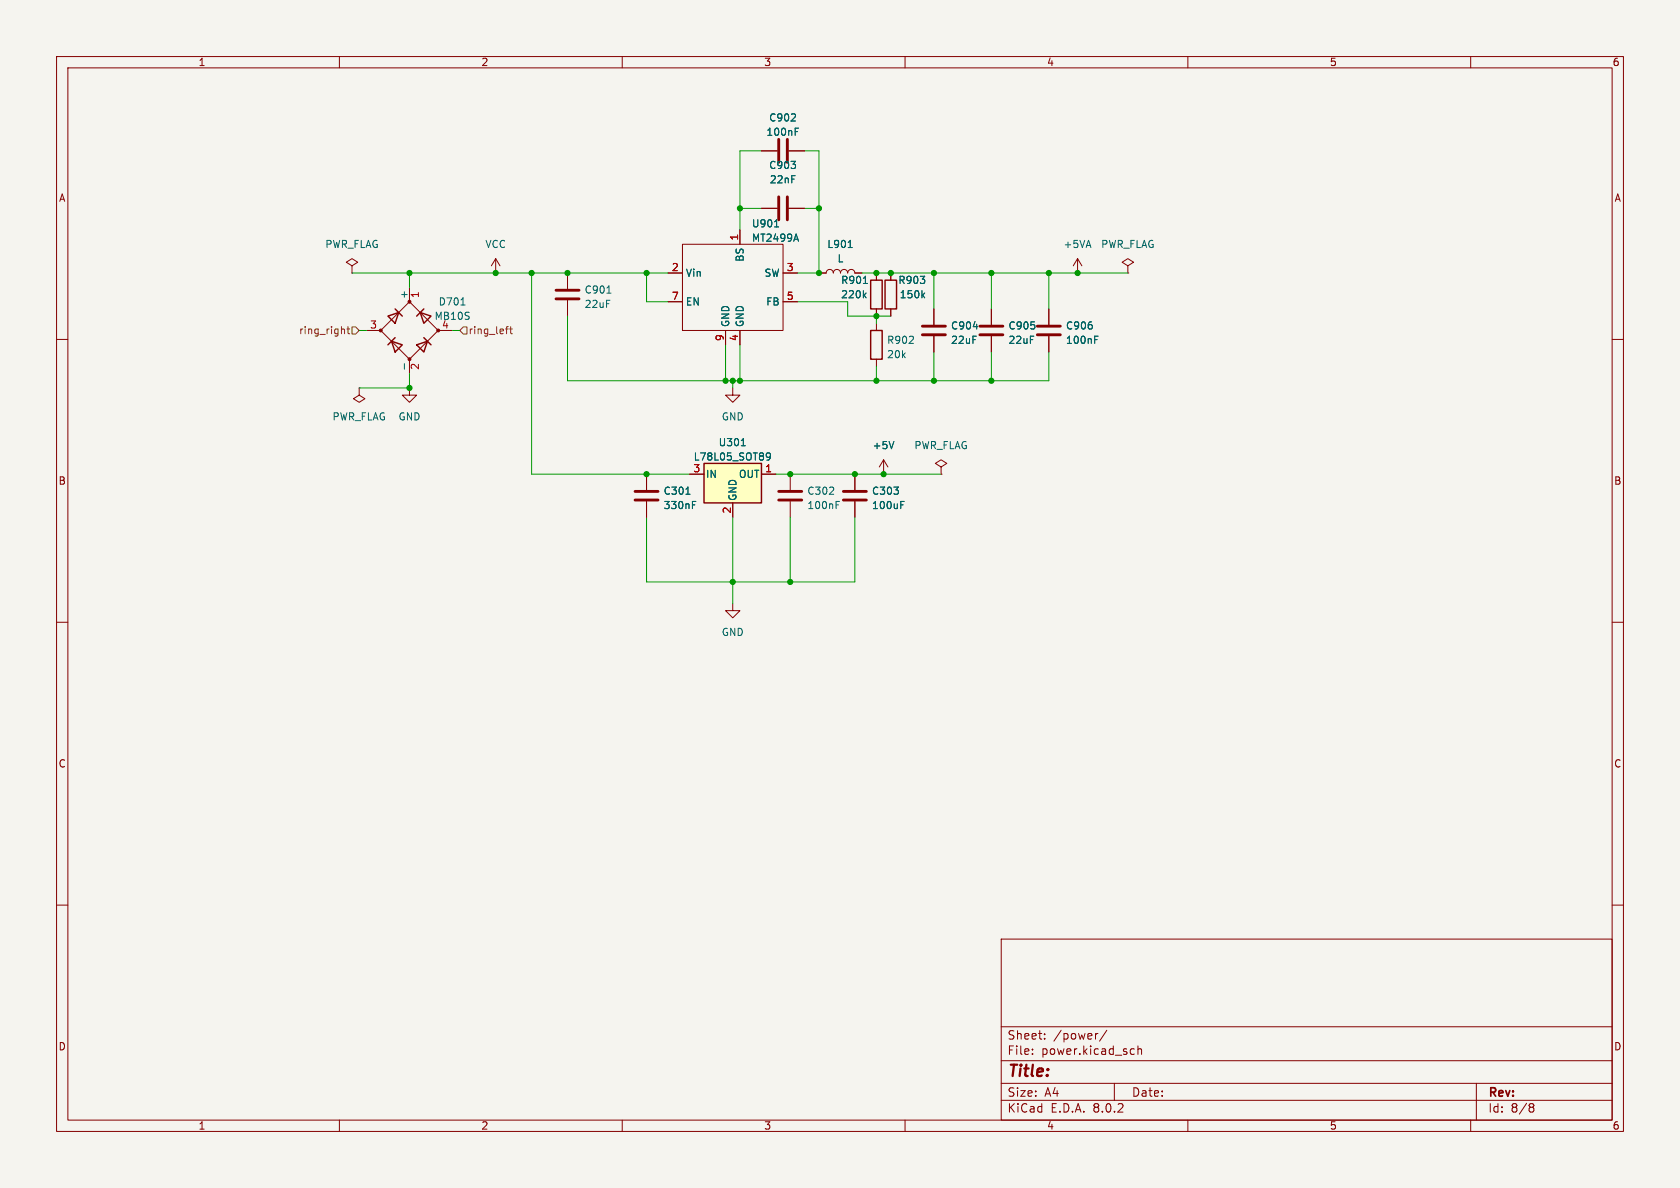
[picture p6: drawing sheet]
<svg xmlns="http://www.w3.org/2000/svg" width="297mm" height="210mm" viewBox="0 0 297 210" stroke-linecap="round" stroke-linejoin="round" font-family="sans-serif">
<path d="M0 0h297v210h-297z" fill="#f5f4ef" stroke="#f5f4ef" stroke-width=".18"/>
<g fill="none" stroke="#840000" stroke-width=".18">
<path d="M10 10h277v190h-277zM12 12h273v186h-273zM60 10v2M110 10v2M160 10v2M210 10v2M260 10v2M134.6 26.7h2.8M134.6 36.8h2.8M139.4 26.7h2.8M139.4 36.8h2.8M10 60h2"/>
<path d="M62.2 47l1-.6-1-.7-1 .7 1 .6v1.3M62.2 48.3h.1M64.8 58.4h2.5M67.3 58.4l5.1-5.1 5.1 5.1-5.1 5.1zM72.4 50.8v2.5M77.5 58.4h2.5M87.6 45.7l-.7 1.3M87.6 45.7v2.6M87.6 45.7l.8 1.3M100.3 48.3v2.8M100.3 53.1v2.8M144.8 48.3h1.2a.64 .64 0 0 1 .7-.7 .64 .64 0 0 1 .6 .7 .64 .64 0 0 1 .7-.7 .64 .64 0 0 1 .6 .7 .64 .64 0 0 1 .6-.7 .64 .64 0 0 1 .7 .7 .64 .64 0 0 1 .6-.7 .64 .64 0 0 1 .6 .7h1.3"/>
<path d="M154.9 48.3v1.2M154.9 54.6v1.3M154.9 57.2v1.2M157.5 48.3v1.2M157.5 54.6v1.3M165.1 54.6v2.8M165.1 59.4v2.8M175.3 54.6v2.8M175.3 59.4v2.8M185.4 54.6v2.8M185.4 59.4v2.8M190.5 45.7l-.8 1.3"/>
<path d="M190.5 45.7v2.6M190.5 45.7l.8 1.3M199.4 47l1-.6-1-.7-1 .7 1 .6v1.3M199.4 48.3h.1M285 60h2M63.5 68.6v1.3l1 .6-1 .6-1-.6 1-.6M63.5 68.6h.1M72.4 68.6v1.3h1.3l-1.3 1.2-1.3-1.2h1.3M72.4 63.5v2.5M154.9 63.5v1.3M151.1 83.8v2.8M151.1 88.6v2.8"/>
<path d="M156.2 81.3l-.8 1.3M156.2 81.3v2.5M156.2 81.3l.8 1.3M166.4 82.6l1-.7-1-.6-1 .6 1 .7v1.2M166.4 83.8h.1M10 110h2M129.5 106.7v1.3h1.3l-1.3 1.2-1.2-1.2h1.2M285 110h2M10 160h2M285 160h2M177 166h108v32h-108zM60 198v2"/>
<path d="M110 198v2M160 198v2M177 194.5h108M177 191.5h108M177 187.5h108M177 181.5h108M182.5 186.3v.1M182.5 185.5v.1M184.7 183.6v.1M184.7 182.8v.1M194.1 182.7l-.3 .1M195.7 182.1l-1.3 2"/>
<path d="M197 191.5v3M200.1 185.4l.4 .1M200.5 186.3l-.4 .1M201.2 185.5l.2-.1 .3 .1 .1 .9M201.2 184.9v1.5M210 198v2M260 198v2M261 191.5v6.5M270.6 195.1h.3l.3 .3-.3 .3M270.6 195.7h.3M270.9 195.7l.2 .2 .1 .4-.3 .3h-.3"/>
</g>
<g fill="none" stroke="#840000" stroke-width=".51">
<path d="M137.7 24.6v4.1M137.7 34.8v4.1M139.2 24.6v4.1M139.2 34.8v4.1M98.3 52.8h4.1M98.3 51.3h4.1M163.1 59.2h4M163.1 57.7h4M173.2 59.2h4.1M173.2 57.7h4.1M183.4 59.2h4.1M183.4 57.7h4.1"/>
<path d="M149.1 88.4h4.1M149.1 86.9h4.1"/>
</g>
<g fill="none" stroke="#006464" stroke-width=".18">
<path d="M140.6 23.3h.4M140.6 22.7h.6M81.5 53.9h.7M107.3 51.8h.7M150 43.8h.7M152.6 50.1h.8M152.8 52.2l.3 .4M153.1 51.8l-.5 .5M163.1 52.2l.4 .4M163.5 51.8l-.5 .5M172.1 57.7h.7M193.5 59.4h.6"/>
<path d="M71.5 64.3v1M158 78l-.4 1.3M193.5 60h.5M159.2 89.2h.5M159.2 88.6h.6"/>
</g>
<g fill="#840000" stroke="#840000" stroke-width=".18">
<circle cx="72.4" cy="63.5" r=".25"/>
<circle cx="77.5" cy="58.4" r=".25"/>
<circle cx="67.3" cy="58.4" r=".25"/>
<circle cx="72.4" cy="53.3" r=".25"/>
</g>
<path d="M68.6 55.9l1.9-.7-.7 2zM69.8 59.7l-1.2 1.3M69.8 54.6l1.3 1.3M74.3 55.2l1.9 .7-1.3 1.3zM74.9 54.6l-1.2 1.3M74.9 59.7l1.3 1.3M153.9 49.5h2.1v5.1h-2.1zM153.9 58.4h2.1v5.1h-2.1zM156.5 49.5h2v5.1h-2zM69.2 60.3l1.9 .7-1.3 1.2zM73.7 61l1.9-.7-.7 1.9z" fill="none" stroke="#840000" stroke-width=".25"/>
<path d="M124.5 81.9h10.1v7h-10.1z" fill="#ffffc2"/>
<path d="M124.5 81.9h10.1v7h-10.1z" fill="none" stroke="#840000" stroke-width=".25"/>
<g fill="none" stroke="#840000" stroke-width=".18">
<path d="M134.6 36.8h2.8M134.6 26.7h2.8M139.4 36.8h2.8M139.4 26.7h2.8M118.1 48.3h2.5M118.1 53.3h2.5M120.6 43.2h17.8v15.2h-17.8zM128.3 58.4v2.6M130.8 40.6v2.6M130.8 58.4v2.6M138.4 48.3h2.6M138.4 53.3h2.6"/>
<path d="M144.8 48.3h1.2M151.1 48.3h1.3M154.9 48.3v1.2M154.9 54.6v1.3M157.5 48.3v1.2M157.5 54.6v1.3M165.1 54.6v2.8M165.1 59.4v2.8M175.3 54.6v2.8M175.3 59.4v2.8M185.4 54.6v2.8M185.4 59.4v2.8"/>
<path d="M129.5 68.6v1.3h1.3l-1.3 1.2-1.2-1.2h1.2M114.3 83.8v2.8M114.3 88.6v2.8M121.9 83.8h2.6M129.5 88.9v2.5M134.6 83.8h2.6M139.7 83.8v2.8M139.7 88.6v2.8M151.1 83.8v2.8M151.1 88.6v2.8"/>
</g>
<g fill="none" stroke="#006464" stroke-width=".18">
<path d="M140.6 23.3h.4M140.6 22.7h.6M136.9 40.1h.8M140.7 41.4l.5 1.2M150 43.8h.7M152.6 50.1h.8M152.8 52.2l.3 .4M153.1 51.8l-.5 .5M163.1 52.2l.4 .4M163.5 51.8l-.5 .5M172.1 57.7h.7M193.5 59.4h.6"/>
<path d="M131.1 78.8h.7M158 78l-.4 1.3M193.5 60h.5M121.3 87.4h.7M122.4 89.2h.4M122.4 88.6h.6M135.5 80.2l.2-.1 .4 .1a.84 .84 0 0 1-.3 1.1h-.2M136.2 80.6l-.2 .2-.5-.1M147.8 89.2h.4M147.8 88.6h.6M159.2 89.2h.5M159.2 88.6h.6"/>
</g>
<path d="M112.3 88.4h4M112.3 86.9h4M137.7 88.4h4M137.7 86.9h4" fill="none" stroke="#840000" stroke-width=".51"/>
<path d="M60.5 58.2l.4 .1v.7M61.3 58.2h.5M61.5 57.7v1.1l.3 .2M62.2 57.8h.7l.6 .6-.6 .7h-.7zM81.9 57.8h.6v1.3h-.6l-.6-.7zM89.4 58.2h.5M89.9 57.7l-.3 .1M90.1 58.2h.5M90.3 57.7v1.1l.3 .2" fill="none" stroke="#725600" stroke-width=".18"/>
<g fill="none" stroke="#009600" stroke-width=".18">
<path d="M130.8 36.8h3.8M134.6 26.7h-3.8v13.9M142.2 26.7h2.6v21.6h-3.8M142.2 36.8h2.6M62.2 48.3h55.9M63.5 58.4h1.3M72.4 48.3v2.5M80 58.4h1.3M94 48.3v35.5h27.9M100.3 55.9v11.4h85.1v-5.1M114.3 48.3v5h3.8M141 53.3h8.9v2.6h7.6"/>
<path d="M152.4 48.3h47M154.9 55.9v1.3M165.1 48.3v6.3M175.3 48.3v6.3M185.4 48.3v6.3M72.4 66v2.6h-8.9M128.3 61v6.3M129.5 67.3v1.3M130.8 61v6.3M154.9 64.8v2.5M165.1 62.2v5.1M175.3 62.2v5.1"/>
<path d="M114.3 91.4v11.5h36.8v-11.5M129.5 91.4v15.3M137.2 83.8h29.2M139.7 91.4v11.5"/>
</g>
<g fill="#009600" stroke="#009600" stroke-width=".18">
<circle cx="156.2" cy="83.8" r=".46"/>
<circle cx="151.1" cy="83.8" r=".46"/>
<circle cx="154.9" cy="48.3" r=".46"/>
<circle cx="154.9" cy="67.3" r=".46"/>
<circle cx="87.6" cy="48.3" r=".46"/>
<circle cx="94" cy="48.3" r=".46"/>
<circle cx="100.3" cy="48.3" r=".46"/>
<circle cx="72.4" cy="48.3" r=".46"/>
<circle cx="114.3" cy="48.3" r=".46"/>
<circle cx="72.4" cy="68.6" r=".46"/>
<circle cx="175.3" cy="48.3" r=".46"/>
<circle cx="165.1" cy="48.3" r=".46"/>
<circle cx="157.5" cy="48.3" r=".46"/>
<circle cx="175.3" cy="67.3" r=".46"/>
<circle cx="154.9" cy="55.9" r=".46"/>
<circle cx="190.5" cy="48.3" r=".46"/>
<circle cx="185.4" cy="48.3" r=".46"/>
<circle cx="165.1" cy="67.3" r=".46"/>
<circle cx="128.3" cy="67.3" r=".46"/>
<circle cx="129.5" cy="67.3" r=".46"/>
<circle cx="130.8" cy="67.3" r=".46"/>
<circle cx="129.5" cy="102.9" r=".46"/>
<circle cx="139.7" cy="102.9" r=".46"/>
<circle cx="144.8" cy="48.3" r=".46"/>
<circle cx="144.8" cy="36.8" r=".46"/>
<circle cx="130.8" cy="36.8" r=".46"/>
<circle cx="114.3" cy="83.8" r=".46"/>
<circle cx="139.7" cy="83.8" r=".46"/>
</g>
<text font-size="2.8" fill="#840000" x="178" y="190.9">Title:</text>
<g font-size="2.1" fill="#840000">
<text x="178" y="184">Sheet:</text>
<text x="186.2" y="184">/power/</text>
<text x="178" y="186.7">File:</text>
<text x="184.1" y="186.7">power.kicad_sch</text>
<text x="178" y="196.9">KiCad</text>
<text x="178" y="194.1">Size:</text>
<text x="184.7" y="194.1">A4</text>
<text x="185.7" y="196.9">E.D.A.</text>
<text x="193.3" y="196.9">8.0.2</text>
<text x="200" y="194.1">Date:</text>
<text x="263" y="194.3">Rev:</text>
<text x="263" y="196.9">Id:</text>
<text x="267.1" y="196.9">8/8</text>
</g>
<g font-size="1.8" fill="#840000">
<text x="35" y="11.9">1</text>
<text x="85" y="11.9">2</text>
<text x="135" y="11.9">3</text>
<text x="185" y="11.9">4</text>
<text x="235" y="11.9">5</text>
<text x="285" y="11.9">6</text>
<text x="10.3" y="35.9">A</text>
<text x="285.3" y="35.9">A</text>
<text x="10.3" y="85.9">B</text>
<text x="285.3" y="85.9">B</text>
<text x="10.3" y="135.9">C</text>
<text x="285.3" y="135.9">C</text>
<text x="10.3" y="185.9">D</text>
<text x="285.3" y="185.9">D</text>
<text x="35" y="199.9">1</text>
<text x="85" y="199.9">2</text>
<text x="135" y="199.9">3</text>
<text x="185" y="199.9">4</text>
<text x="235" y="199.9">5</text>
<text x="285" y="199.9">6</text>
</g>
<g font-size="1.8" fill="#006464">
<text x="135.9" y="21.7">C902</text>
<text x="135.4" y="24.2">100nF</text>
<text x="135.9" y="30.1">C903</text>
<text x="136" y="32.6">22nF</text>
<text x="132.8" y="40.4">U901</text>
<text x="57.4" y="44">PWR_FLAG</text>
<text x="85.7" y="44">VCC</text>
<text x="131.7" y="46.4" transform="rotate(-90 131.7 46.4)">BS</text>
<text x="132.8" y="42.9">MT2499A</text>
<text x="146.2" y="44">L901</text>
<text x="148" y="46.6">L</text>
<text x="187.9" y="44">+5VA</text>
<text x="194.6" y="44">PWR_FLAG</text>
<text x="72.1" y="53" transform="rotate(-90 72.1 53)">+</text>
<text x="103.3" y="52.1">C901</text>
<text x="121.2" y="49.1">Vin</text>
<text x="135.1" y="49.1">SW</text>
<text x="148.6" y="50.4">R901</text>
<text x="148.6" y="52.9">220k</text>
<text x="158.7" y="50.4">R903</text>
<text x="159" y="52.9">150k</text>
<text x="76.7" y="56.7">MB10S</text>
<text x="77.5" y="54.2">D701</text>
<text x="78" y="58.2">4</text>
<text x="103.3" y="54.6">22uF</text>
<text x="121.2" y="54.2">EN</text>
<text x="129.1" y="57.9" transform="rotate(-90 129.1 57.9)">GND</text>
<text x="131.7" y="57.9" transform="rotate(-90 131.7 57.9)">GND</text>
<text x="135.4" y="54.2">FB</text>
<text x="168" y="58.4">C904</text>
<text x="178.2" y="58.4">C905</text>
<text x="188.4" y="58.4">C906</text>
<text x="156.7" y="61">R902</text>
<text x="156.7" y="63.5">20k</text>
<text x="168" y="61">22uF</text>
<text x="178.2" y="61">22uF</text>
<text x="188.4" y="61">100nF</text>
<text x="58.7" y="74.5">PWR_FLAG</text>
<text x="70.4" y="74.5">GND</text>
<text x="127.5" y="74.5">GND</text>
<text x="122.5" y="81.6">L78L05_SOT89</text>
<text x="127" y="79.1">U301</text>
<text x="154.2" y="79.6">+5V</text>
<text x="161.6" y="79.6">PWR_FLAG</text>
<text x="117.2" y="87.7">C301</text>
<text x="124.7" y="84.7">IN</text>
<text x="130.4" y="88.6" transform="rotate(-90 130.4 88.6)">GND</text>
<text x="130.5" y="84.7">OUT</text>
<text x="142.6" y="87.7">C302</text>
<text x="154.1" y="87.7">C303</text>
<text x="117.2" y="90.2">330nF</text>
<text x="142.6" y="90.2">100nF</text>
<text x="154.1" y="90.2">100uF</text>
<text x="127.5" y="112.6">GND</text>
</g>
<g font-size="1.8" fill="#a90000">
<text x="130.6" y="42.6" transform="rotate(-90 130.6 42.6)">1</text>
<text x="74.4" y="52.8" transform="rotate(-90 74.4 52.8)">1</text>
<text x="118.7" y="48">2</text>
<text x="118.7" y="53.1">7</text>
<text x="139" y="48">3</text>
<text x="139" y="53.1">5</text>
<text x="65.3" y="58.2">3</text>
<text x="74.4" y="65.5" transform="rotate(-90 74.4 65.5)">2</text>
<text x="128" y="60.4" transform="rotate(-90 128 60.4)">9</text>
<text x="130.6" y="60.4" transform="rotate(-90 130.6 60.4)">4</text>
<text x="122.5" y="83.6">3</text>
<text x="135.2" y="83.6">1</text>
<text x="129.3" y="90.9" transform="rotate(-90 129.3 90.9)">2</text>
</g>
<g font-size="1.8" fill="#725600">
<text x="52.8" y="59.3">ring_right</text>
<text x="82.7" y="59.3">ring_left</text>
</g>
</svg>
